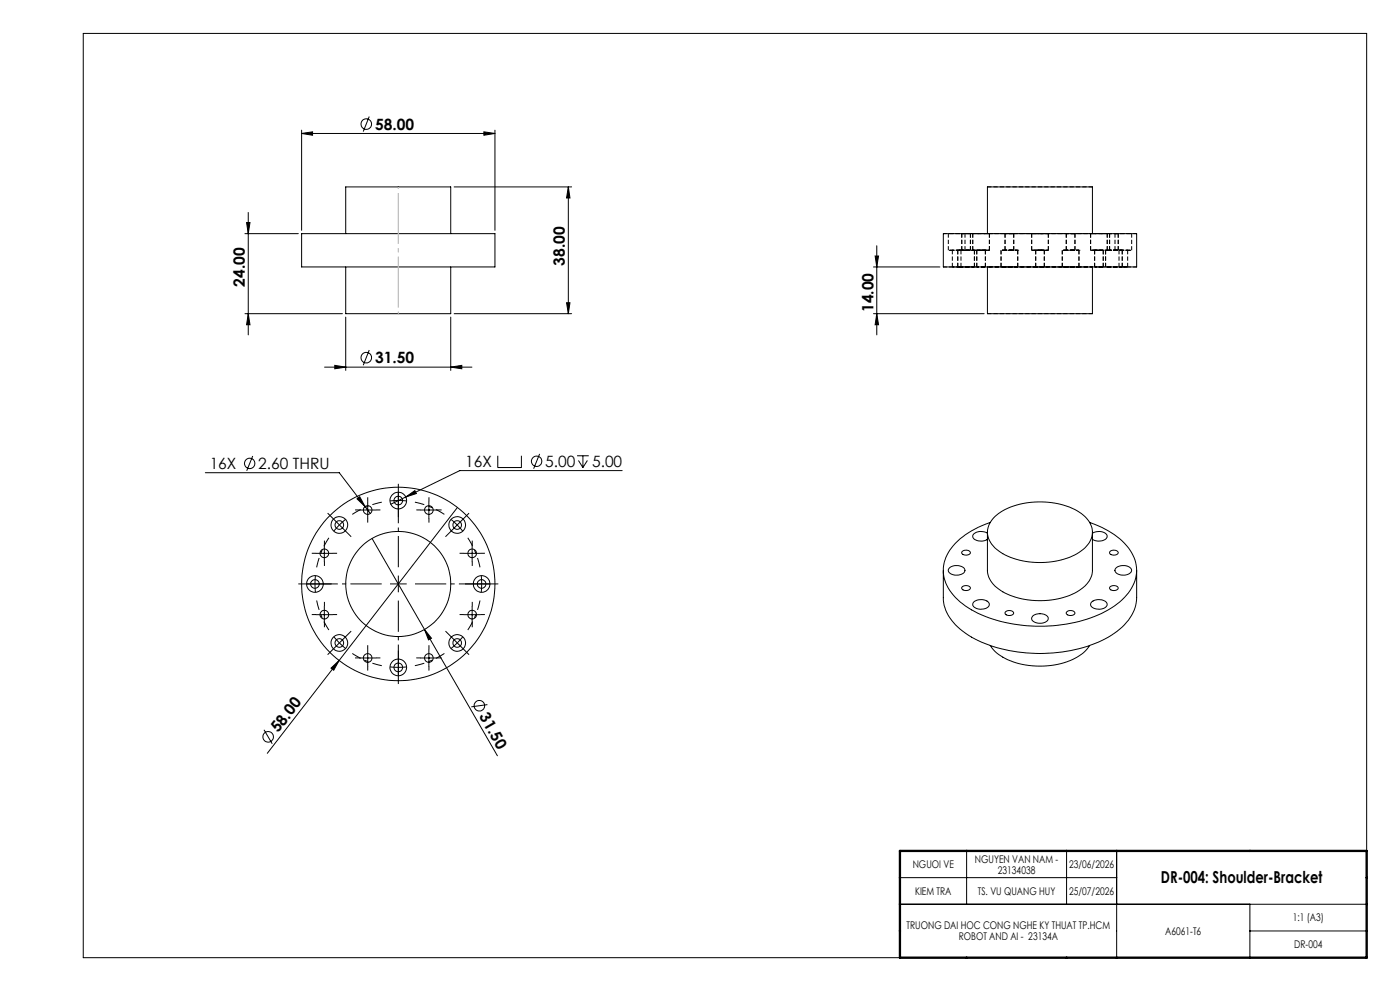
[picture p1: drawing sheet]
<svg xmlns="http://www.w3.org/2000/svg" width="420mm" height="297mm" viewBox="0 0 420 297" stroke-linecap="round" stroke-linejoin="round" font-family="sans-serif">
<g fill="none" stroke="#000" stroke-width=".3">
<path d="M25 10h385v277h-385zM90.5 39v30M110.8 34.9l-1.8 4.5M145.2 39.5l3.3 .5-3.3 .5zM148.5 39v30M90.5 40l3.3-.5v1zM90.5 40h58M136.2 56h35.3M170.5 56l.5 3.3h-1zM170.5 56v38M73.5 70h16M74 66.7h1l-.5 3.3z"/>
<path d="M74.5 63.7v36.7M90.5 70h58v10h-58zM103.7 70v-14h31.5v14M262.5 76.7h1.1l-.6 3.3zM263 73.7v26.7M283 70h58v10h-58zM296.2 70v-14h31.5v14M73.5 94h29.2M74.5 94l.5 3.3h-1zM103.7 95v16M103.7 80v14h31.5v-14M135.2 95v16"/>
<path d="M136.2 94h35.3M170 90.7h1l-.5 3.3zM262 94h33.2M262 80h20M263 94l.6 3.3h-1.1zM296.2 80v14h31.5v-14M97.4 110h44.2M100.4 109.5l3.3 .5-3.3 .5zM110.8 104.9l-1.8 4.6M135.2 110l3.3-.5v1zM75.8 136.7l-1.8 4.4M149.3 136.6v3.5h7.1v-3.5"/>
<path d="M161.9 136l-1.8 4.5M173.1 136.6h3.5M173.5 138l1.4 2.1M174.9 136.6v3.5M176.2 138l-1.3 2.1M61.6 141.7h40.2l9.3 12.2M107.1 149.5l.8-.6 1.6 2.9zM107.8 152.9h5M110.3 150.4v5M121.7 148.9l2.8-1.9 .4 .9zM121.7 148.9l-4.5 2.2M126.2 152.9h5"/>
<path d="M128.7 150.4v5M135.3 155.7l3.6 3.5M137.2 152.1l-35.5 45.8M138.9 155.6l-3.5 3.5M186.7 141h-48.8l-16.2 7.9M296.2 159.8a3.4 3.4 0 0 0-4.3 .6 1.67 1.67 0 0 0 2 1.7l1.5-.1 .8-.4M296.2 159.5v11.5a8.3 8.3 0 0 0 5.4 6.8 24.6 24.6 0 0 0 22.2-.9 7.3 7.3 0 0 0 3.9-5.9v-11.5M297.1 156.6a22.3 22.3 0 0 0-13 9.8 10.7 10.7 0 0 0 2.5 12.7 32.9 32.9 0 0 0 20.1 8.3 43.5 43.5 0 0 0 26.7-5.2 14 14 0 0 0 7.6-11.2 14 14 0 0 0-7.6-11.3l-2.9-1.7-3.6-1.4M298.4 154.9a21.9 21.9 0 0 1 18-4.1 14.3 14.3 0 0 1 10.7 6.2 6 6 0 0 1-2.1 7.6 22.8 22.8 0 0 1-18.4 3.5 13.9 13.9 0 0 1-9.7-6.1 5.9 5.9 0 0 1 1.5-7.1zM327.7 159.8a3.4 3.4 0 0 1 4.4 .6 1.67 1.67 0 0 1-2 1.7l-1.6-.1-.8-.4M94.8 165.8h5M97.3 163.3v5"/>
<path d="M111.6 161.4l15.8 27.3M139.2 165.8h4.9M141.6 163.3v5M283 171v8.1a14 14 0 0 0 7.5 11.3 45 45 0 0 0 33.2 4 25.9 25.9 0 0 0 15.3-9.3 10.6 10.6 0 0 0 2-6v-8.1M284.9 170.2a3.3 3.3 0 0 1 4.6 .5 2.22 2.22 0 0 1-3 1.7 1.56 1.56 0 0 1-1.8-2zM288.6 165.4a1.55 1.55 0 0 1 2.5 .3 1.53 1.53 0 0 1-2.6-.1zM288.7 175.8a1.56 1.56 0 0 1 2.4 .5 1.5 1.5 0 0 1-2.6-.2zM332.9 165.4a1.55 1.55 0 0 1 2.6 .3 1.5 1.5 0 0 1-2.6-.1zM333.1 175.8a1.56 1.56 0 0 1 2.4 .5 1.47 1.47 0 0 1-2.6-.2zM334.8 170.2a3.2 3.2 0 0 1 4.7 .6 2.43 2.43 0 0 1-3.2 1.5 1.42 1.42 0 0 1-1.4-.5 1.42 1.42 0 0 1-.1-1.6zM94.8 184.2h5M97.3 181.7v5"/>
<path d="M101.7 197.9l-21.5 27.9M107.8 197.2h5M110.3 194.7v5M126.2 197.2h5M127.4 188.7l2 2.6-.8 .5zM127.4 188.7l21.8 37.8M128.7 194.7v5M139.2 184.2h4.9M141.6 181.7v5M292.2 180.3a3.3 3.3 0 0 1 4.6 .6 1.89 1.89 0 0 1-2.2 1.7 2.24 2.24 0 0 1-2.8-1.6zM297.1 193.5a15.3 15.3 0 0 0 11.4 5.9 21.6 21.6 0 0 0 17-4.2l1.4-1.7M301.6 183.5a1.55 1.55 0 0 1 2.5 .3 1.5 1.5 0 0 1-2.6-.1z"/>
<path d="M309.9 184.5a3.5 3.5 0 0 1 4.5 .5 1.57 1.57 0 0 1-1.8 1.8 2.35 2.35 0 0 1-3.1-1.6zM319.9 183.5a1.55 1.55 0 0 1 2.6 .3 1.53 1.53 0 0 1-2.6-.1zM327.6 180.3a3.5 3.5 0 0 1 4.5 .5 1.62 1.62 0 0 1-1.9 1.8 2.62 2.62 0 0 1-3-1.4zM79.2 218.7l2.5 4.2M99.3 200.2l2.4-2.3-1.6 3zM146.2 211.2l-4.8 .6M290 255v16M320 255v16M335 255v32M270 263h65M270 271h140M375 271v16"/>
<path d="M375 279h35"/>
<circle cx="109.9" cy="37.2" r="1.58"/>
<circle cx="109.9" cy="107.2" r="1.59"/>
<circle cx="74.9" cy="138.9" r="1.55"/>
<circle cx="161" cy="138.2" r="1.55"/>
<circle cx="101.8" cy="157.3" r="2.5"/>
<circle cx="101.8" cy="157.3" r="1.31"/>
<circle cx="110.3" cy="152.9" r="1.3"/>
<circle cx="119.5" cy="150" r="1.29"/>
<circle cx="119.5" cy="150" r="2.49"/>
<circle cx="128.7" cy="152.9" r="1.3"/>
<circle cx="137.2" cy="157.3" r="2.49"/>
<circle cx="137.2" cy="157.3" r="1.29"/>
<circle cx="94.5" cy="175" r="1.3"/>
<circle cx="94.5" cy="175" r="2.5"/>
<circle cx="97.3" cy="165.8" r="1.3"/>
<circle cx="119.5" cy="175" r="29"/>
<circle cx="119.5" cy="175" r="15.8"/>
<circle cx="141.7" cy="165.8" r="1.3"/>
<circle cx="144.5" cy="175" r="1.28"/>
<circle cx="144.5" cy="175" r="2.5"/>
<circle cx="97.3" cy="184.2" r="1.29"/>
<circle cx="101.8" cy="192.7" r="2.51"/>
<circle cx="101.8" cy="192.7" r="1.31"/>
<circle cx="110.3" cy="197.2" r="1.3"/>
<circle cx="128.7" cy="197.2" r="1.3"/>
<circle cx="137.1" cy="192.7" r="1.29"/>
<circle cx="137.1" cy="192.7" r="2.5"/>
<circle cx="141.7" cy="184.2" r="1.29"/>
<circle cx="119.5" cy="200" r="2.49"/>
<circle cx="119.5" cy="200" r="1.3"/>
<circle cx="143.8" cy="211.5" r="1.57"/>
<circle cx="80.5" cy="220.8" r="1.59"/>
</g>
<path d="M341 70h-58M341 80h-58" fill="none" stroke="#000" stroke-width=".3" stroke-dasharray="1.3 .6" stroke-dashoffset=".2" stroke-linecap="butt"/>
<g fill="none" stroke="#000" stroke-width=".3" stroke-dasharray="1.3 .6" stroke-dashoffset=".4" stroke-linecap="butt">
<path d="M289.5 75h-5h5M289.5 70h-5h5M292.3 75h-5h5M296.1 70h-4.3h5h-.7M296.1 75h.7h-5h4.3M296.1 70h.7h-5h4.3M296.4 75h-4.6h5h-.4M305.3 75h-5h5M312 70h-2.5h5h-2.5M312 75h2.5h-5h2.5M312 70h2.5h-5h2.5M312.4 75h-2.9h5h-2.1"/>
<path d="M323.7 75h-5h5M327.9 70h-.7h5h-4.3M327.9 75h4.3h-5h.7M327.9 70h4.3h-5h.7M328.2 75h-1h5h-4M334.5 70h5h-5M334.5 75h5h-5M336.6 75h-4.9h4.9M336.7 75h-5h5M292.3 80h-5h5M305.3 80h-5h5M323.7 80h-5h5"/>
<path d="M336.7 80h-5h5"/>
</g>
<g fill="none" stroke="#000" stroke-width=".3" stroke-dasharray="1.3 .6" stroke-dashoffset="-.1" stroke-linecap="butt">
<path d="M288.3 75h-2.6h2.6M291.1 75h-2.6h2.6M291.1 70h-2.6h2.6M304.1 75h-2.6h2.6M304.1 70h-2.6h2.6M312 75h-1.3h2.6h-1.3M312 75h1.3h-2.6h1.3M322.5 75h-2.6h2.6M322.5 70h-2.6h2.6M335.5 75h-2.6h2.6M335.5 70h-2.6h2.6M335.7 75h2.6h-2.6"/>
<path d="M288.3 80h-2.6h2.6M295.6 80h-2.6h2.6M313.3 80h-2.6h2.6M331 80h-2.6h2.6M338.3 80h-2.6h2.6"/>
</g>
<path d="M305.3 75h.1M323.7 75h.1M334.5 75h.1" fill="none" stroke="#000" stroke-width=".3" stroke-dasharray="1.3 .6"/>
<g fill="none" stroke="#000" stroke-width=".3" stroke-dasharray="1.3 .6" stroke-linecap="butt">
<path d="M284.5 70v5M285.7 75v5M287.3 75v5M288.5 70v5M289.5 75v-5M291.1 75v-5M291.8 70v5M293 75v5M295.2 75h-2.2h2.6h-.4M295.2 75h.4h-2.6h2.2M296.8 75v-5M300.3 75v5"/>
<path d="M301.5 70v5M304.1 75v-5M309.5 70v5M310.7 75v5M314.5 75v-5M318.7 75v5M319.9 70v5M322.5 75v-5M327.2 70v5M328.4 75v5M328.8 75h-.4h2.6h-2.2M328.8 75h2.2h-2.6h.4"/>
<path d="M331.7 75v5M332.2 75v-5M332.9 70v5M334.5 70v5M335.5 75v-5M335.7 75v5M339.5 75v-5M288.3 80v-5M292.3 80v-5M295.6 80v-5M305.3 80v-5M313.3 80v-5"/>
<path d="M323.7 80v-5M331 80v-5M336.7 80v-5M338.3 80v-5"/>
</g>
<path d="M327.7 56h-31.4M327.7 94h-31.4" fill="none" stroke="#000" stroke-width=".3" stroke-dasharray="1.3 .6" stroke-dashoffset=".1" stroke-linecap="butt"/>
<path d="M327.7 70h-31.4h31.4M327.7 80h-31.4h31.4" fill="none" stroke="#000" stroke-width=".3" stroke-dasharray="1.3 .6" stroke-dashoffset=".6" stroke-linecap="butt"/>
<g fill="none" stroke="#000" stroke-width=".3" stroke-dasharray="15.2 1.3 1.3 1.3" stroke-linecap="butt">
<path d="M100.1 155.6l-1.8-1.8M101.8 157.3l-1.7 1.9M101.8 157.3l1.9-1.7M101.8 157.3l-1.7-1.7M101.8 157.3l1.8 1.8M103.6 159.1l1.8 1.8M107.8 152.8h-1.3M110.3 150.3v-1.3M110.3 155.3v1.3M112.8 152.8h1.3M119.5 150l-2.5 .1M119.5 150l2.5 .1"/>
<path d="M119.5 150v-2.5M119.5 150v2.5M119.5 147.5v-2.5M119.5 152.5v2.5M126.2 152.8h-1.3M128.7 150.3v-1.3M128.7 155.3v1.3M131.2 152.8h1.3M135.4 159.1l-1.8 1.8M138.9 155.6l1.8-1.8M92 175h-2.5M94.5 175l.1 2.5"/>
<path d="M94.5 175l.1-2.5M94.5 175h-2.5M94.5 175h2.5M94.8 165.8h-1.3M97 175h2.5M97.3 163.3v-1.3M97.3 168.3v1.3M99.8 165.8h1.3M119.5 175v-2.5M119.5 175h-2.5M119.5 175v2.5M119.5 175h2.5"/>
<path d="M139.2 165.8h-1.3M141.7 163.3v-1.3M141.7 168.3v1.3M142 175h-2.5M144.2 165.8h1.3M144.5 175l-.1-2.5M144.5 175l-.1 2.5M144.5 175h2.5M144.5 175h-2.5M147 175h2.5M94.8 184.2h-1.3M97.3 181.7v-1.3"/>
<path d="M97.3 186.7v1.3M99.8 184.2h1.3M100.1 194.4l-1.8 1.8M101.8 192.7l1.9 1.7M101.8 192.7l-1.7-1.9M101.8 192.7l-1.7 1.7M101.8 192.7l1.8-1.8M103.6 190.9l1.8-1.8M107.8 197.2h-1.3M110.3 194.7v-1.3M110.3 199.7v1.3M112.8 197.2h1.3"/>
<path d="M119.5 197.5v-2.5M126.2 197.2h-1.3M128.7 194.7v-1.3M128.7 199.7v1.3M131.2 197.2h1.3M135.4 190.9l-1.8-1.8M137.2 192.7l1.7-1.9M137.2 192.7l-1.9 1.7M137.2 192.7l1.7 1.7M137.2 192.7l-1.8-1.8M138.9 194.4l1.8 1.8M139.2 184.2h-1.3"/>
<path d="M141.7 181.7v-1.3M141.7 186.7v1.3M144.2 184.2h1.3M119.5 200l2.5-.1M119.5 200l-2.5-.1M119.5 200v2.5M119.5 200v-2.5M119.5 202.5v2.5"/>
</g>
<path d="M114.5 150.5l-4.2 1.3-4.6 2.4M133.3 154.2l-4.6-2.4-4.2-1.3M95 180l1.3 4.2 2.4 4.6M98.7 161.2l-2.4 4.6-1.3 4.2M144 170l-1.3-4.2-2.4-4.6M105.7 195.8l4.6 2.4 4.2 1.3M124.5 199.5l4.2-1.3 4.6-2.4M140.3 188.8l2.4-4.6 1.3-4.2" fill="none" stroke="#000" stroke-width=".3" stroke-dasharray="15.2 1.3 1.3 1.3" stroke-dashoffset="12.3" stroke-linecap="butt"/>
<path d="M114.5 175h-22.5M119.5 170v-22.5M124.5 175h22.5M119.5 180v22.5" fill="none" stroke="#000" stroke-width=".3" stroke-dasharray="15.2 1.3 1.3 1.3" stroke-dashoffset="5.9" stroke-linecap="butt"/>
<path d="M119.5 56v38M119.5 94v-38" fill="none" stroke="#c0c0c0" stroke-width=".3" stroke-dasharray="15.2 1.3 1.3 1.3" stroke-dashoffset="-1.9" stroke-linecap="butt"/>
<path d="M270 255h140v32h-140z" fill="none" stroke="#000" stroke-width=".7"/>
<g fill="#000">
<path d="M99.3 200.2l2.4-2.3-1.6 3zM127.4 188.7l2 2.6-.8 .5z"/>
<path d="M74.5 94l.5 3.3h-1zM74 66.7h1l-.5 3.3zM170 90.7h1l-.5 3.3zM170.5 56l.5 3.3h-1zM263 94l.6 3.3h-1.1zM262.5 76.7h1.1l-.6 3.3z"/>
<path d="M135.2 110l3.3-.5v1zM100.4 109.5l3.3 .5-3.3 .5zM145.2 39.5l3.3 .5-3.3 .5zM90.5 40l3.3-.5v1z"/>
<path d="M121.7 148.9l3.2-1-.4-.9zM107.1 149.5l2.4 2.3-1.6-2.9z"/>
</g>
<text font-size="4.9" x="348.3" y="264.7">DR-004: Shoulder-Bracket</text>
<g font-size="4.7">
<text x="112.5" y="38.9">58.00</text>
<text x="169.5" y="79.6" transform="rotate(-90 169.5 79.6)">38.00</text>
<text x="73.5" y="86" transform="rotate(-90 73.5 86)">24.00</text>
<text x="262" y="93.6" transform="rotate(-90 262 93.6)">14.00</text>
<text x="112.5" y="108.9">31.50</text>
<text x="62.9" y="140.6">16X</text>
<text x="77.5" y="140.6">2.60 THRU</text>
<text x="139.5" y="139.9">16X</text>
<text x="163.6" y="139.9">5.00</text>
<text x="177.6" y="139.9">5.00</text>
<text x="143.6" y="214.6" transform="rotate(60 143.6 214.6)">31.50</text>
<text x="83.5" y="219.8" transform="rotate(-52 83.5 219.8)">58.00</text>
</g>
<g font-size="3.2">
<text x="273.8" y="260.1">NGUOI VE</text>
<text x="292.5" y="258.6">NGUYEN VAN NAM -</text>
<text x="299.4" y="262">23134038</text>
<text x="320.8" y="260.1">23/06/2026</text>
<text x="274.5" y="268.1">KIEM TRA</text>
<text x="293.4" y="268.1">TS. VU QUANG HUY</text>
<text x="320.8" y="268.1">25/07/2026</text>
<text x="272" y="278.5">TRUONG DAI HOC CONG NGHE KY THUAT TP.HCM</text>
<text x="287.6" y="281.8">ROBOT AND AI - 23134A</text>
<text x="349.6" y="280.1">A6061-T6</text>
<text x="387.8" y="276.1">1:1 (A3)</text>
<text x="388.3" y="284.1">DR-004</text>
</g>
</svg>
